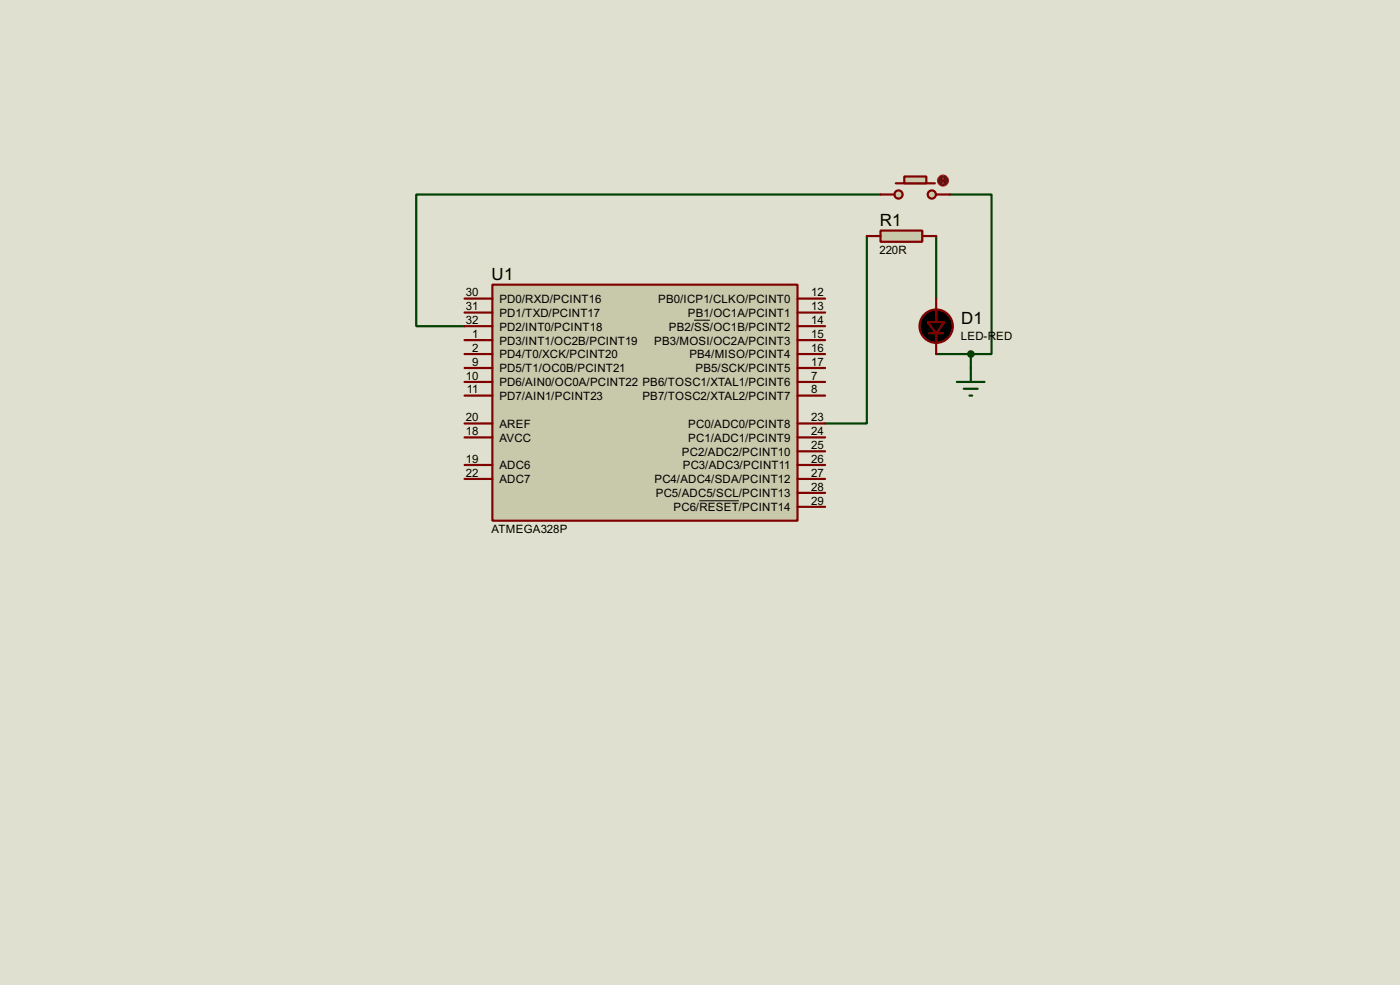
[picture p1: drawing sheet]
<svg xmlns="http://www.w3.org/2000/svg" width="256mm" height="180mm" viewBox="0 0 256 180" stroke-linecap="round" stroke-linejoin="round" font-family="sans-serif">
<path d="M0 0h256.5v180.3h-256.5z" fill="#e0e0d0"/>
<path d="M161.3 35.6h-85v24.1h8.8M174 35.6h7.7v29.2h-3.8M158.8 43.2v34.3h-7.6M171.5 43.2v11.5M171.5 64.8h6.4M177.9 64.8v2.6" fill="none" stroke="#004000" stroke-width=".4"/>
<path d="M90.2 52.1h55.9v43.2h-55.9z" fill="#c8c8aa" stroke="#800000" stroke-width=".4"/>
<g fill="none" stroke="#800000" stroke-width=".4">
<path d="M85.1 54.7h5.1M85.1 57.2h5.1M85.1 59.7h5.1M146.1 54.7h5.1M146.1 57.2h5.1M146.1 59.7h5.1M171.5 54.7v4.3M85.1 62.3h5.1M85.1 69.9h5.1M85.1 67.4h5.1M85.1 64.8h5.1M85.1 72.4h5.1"/>
<path d="M85.1 77.5h5.1M146.1 62.3h5.1M146.1 69.9h5.1M146.1 67.4h5.1M146.1 64.8h5.1M146.1 72.4h5.1M146.1 77.5h5.1M170.2 61h2.6M171.5 61v3.8M85.1 87.7h5.1M85.1 85.1h5.1M85.1 80.1h5.1"/>
<path d="M146.1 92.8h5.1M146.1 90.2h5.1M146.1 87.7h5.1M146.1 85.1h5.1M146.1 82.6h5.1M146.1 80.1h5.1"/>
</g>
<path d="M127.2 58.6h2.9M128.1 91.7h7.3" fill="none" stroke="#000" stroke-width=".18"/>
<g fill="#000" stroke="#800000" stroke-width=".4">
<path d="M170 59h3l-1.5 2z"/>
<circle cx="171.5" cy="59.7" r="3.1"/>
</g>
<g fill="#c8c8aa" stroke="#800000" stroke-width=".4">
<circle cx="170.7" cy="35.6" r=".75"/>
<circle cx="164.6" cy="35.6" r=".75"/>
</g>
<path d="M164.1 33.6h7.2" fill="none" stroke="#800000" stroke-width=".4"/>
<path d="M165.7 32.3h4v1.3h-4z" fill="#c8c8aa" stroke="#800000" stroke-width=".4"/>
<path d="M161.3 35.6h2.6M171.5 35.6h2.5" fill="none" stroke="#800000" stroke-width=".4"/>
<circle cx="172.7" cy="33.1" r="1" fill="#400000" stroke="#f00" stroke-width=".2"/>
<path d="M172.5 33.3l.3 .3M172.8 32.6v1M172.8 32.6l-.3 .2M172.8 32.6l.2 .2M173 33.3l-.2 .3" fill="none" stroke="#f00" stroke-width=".2"/>
<path d="M161.3 42.2h7.7v2.1h-7.7z" fill="#c8c8aa" stroke="#800000" stroke-width=".4"/>
<path d="M158.8 43.2h2.5M169 43.2h2.5" fill="none" stroke="#800000" stroke-width=".4"/>
<path d="M175.3 69.9h5.1M176.6 71.2h2.5M177.6 72.4h.5M177.9 67.4v2.5" fill="none" stroke="#004000" stroke-width=".4"/>
<circle cx="177.8" cy="64.8" r=".5" fill="#004000" stroke="#004000" stroke-width=".4"/>
<g font-size="3.5">
<text x="161.2" y="41.4">R1</text>
<text x="90.1" y="51.3">U1</text>
<text x="176.1" y="59.3">D1</text>
</g>
<g font-size="2.4">
<text x="161.1" y="46.5">220R</text>
<text x="85.4" y="59.3">32</text>
<text x="85.4" y="56.8">31</text>
<text x="85.4" y="54.3">30</text>
<text x="91.5" y="58">PD1/TXD/PCINT17</text>
<text x="91.5" y="55.4">PD0/RXD/PCINT16</text>
<text x="120.6" y="55.4">PB0/ICP1/CLKO/PCINT0</text>
<text x="126" y="58">PB1/OC1A/PCINT1</text>
<text x="148.6" y="54.3">12</text>
<text x="148.6" y="56.8">13</text>
<text x="148.6" y="59.3">14</text>
<text x="86.5" y="64.4">2</text>
<text x="86.5" y="61.9">1</text>
<text x="91.5" y="65.6">PD4/T0/XCK/PCINT20</text>
<text x="91.5" y="63.1">PD3/INT1/OC2B/PCINT19</text>
<text x="91.5" y="60.5">PD2/INT0/PCINT18</text>
<text x="119.8" y="63.1">PB3/MOSI/OC2A/PCINT3</text>
<text x="122.5" y="60.5">PB2/SS/OC1B/PCINT2</text>
<text x="126.3" y="65.6">PB4/MISO/PCINT4</text>
<text x="148.6" y="61.9">15</text>
<text x="148.6" y="64.4">16</text>
<text x="176" y="62.3">LED-RED</text>
<text x="85.4" y="69.5">10</text>
<text x="85.5" y="72">11</text>
<text x="86.5" y="67">9</text>
<text x="91.5" y="70.7">PD6/AIN0/OC0A/PCINT22 PB6/TOSC1/XTAL1/PCINT6</text>
<text x="91.5" y="68.1">PD5/T1/OC0B/PCINT21</text>
<text x="127.4" y="68.1">PB5/SCK/PCINT5</text>
<text x="148.6" y="67">17</text>
<text x="148.6" y="72">8</text>
<text x="148.6" y="69.5">7</text>
<text x="85.4" y="77.1">20</text>
<text x="91.5" y="73.2">PD7/AIN1/PCINT23</text>
<text x="117.7" y="73.2">PB7/TOSC2/XTAL2/PCINT7</text>
<text x="148.6" y="77.1">23</text>
<text x="85.4" y="79.7">18</text>
<text x="91.5" y="80.8">AVCC</text>
<text x="91.5" y="78.3">AREF</text>
<text x="124.9" y="83.4">PC2/ADC2/PCINT10</text>
<text x="126.1" y="80.8">PC1/ADC1/PCINT9</text>
<text x="126.1" y="78.3">PC0/ADC0/PCINT8</text>
<text x="148.6" y="82.2">25</text>
<text x="148.6" y="79.7">24</text>
<text x="85.4" y="84.7">19</text>
<text x="85.4" y="87.3">22</text>
<text x="91.5" y="85.9">ADC6</text>
<text x="91.5" y="88.5">ADC7</text>
<text x="119.9" y="88.5">PC4/ADC4/SDA/PCINT12</text>
<text x="125.1" y="85.9">PC3/ADC3/PCINT11</text>
<text x="148.6" y="89.8">28</text>
<text x="148.6" y="87.3">27</text>
<text x="148.6" y="84.7">26</text>
<text x="120.1" y="91">PC5/ADC5/SCL/PCINT13</text>
<text x="123.4" y="93.6">PC6/RESET/PCINT14</text>
<text x="148.6" y="92.4">29</text>
<text x="90" y="97.5">ATMEGA328P</text>
</g>
</svg>
